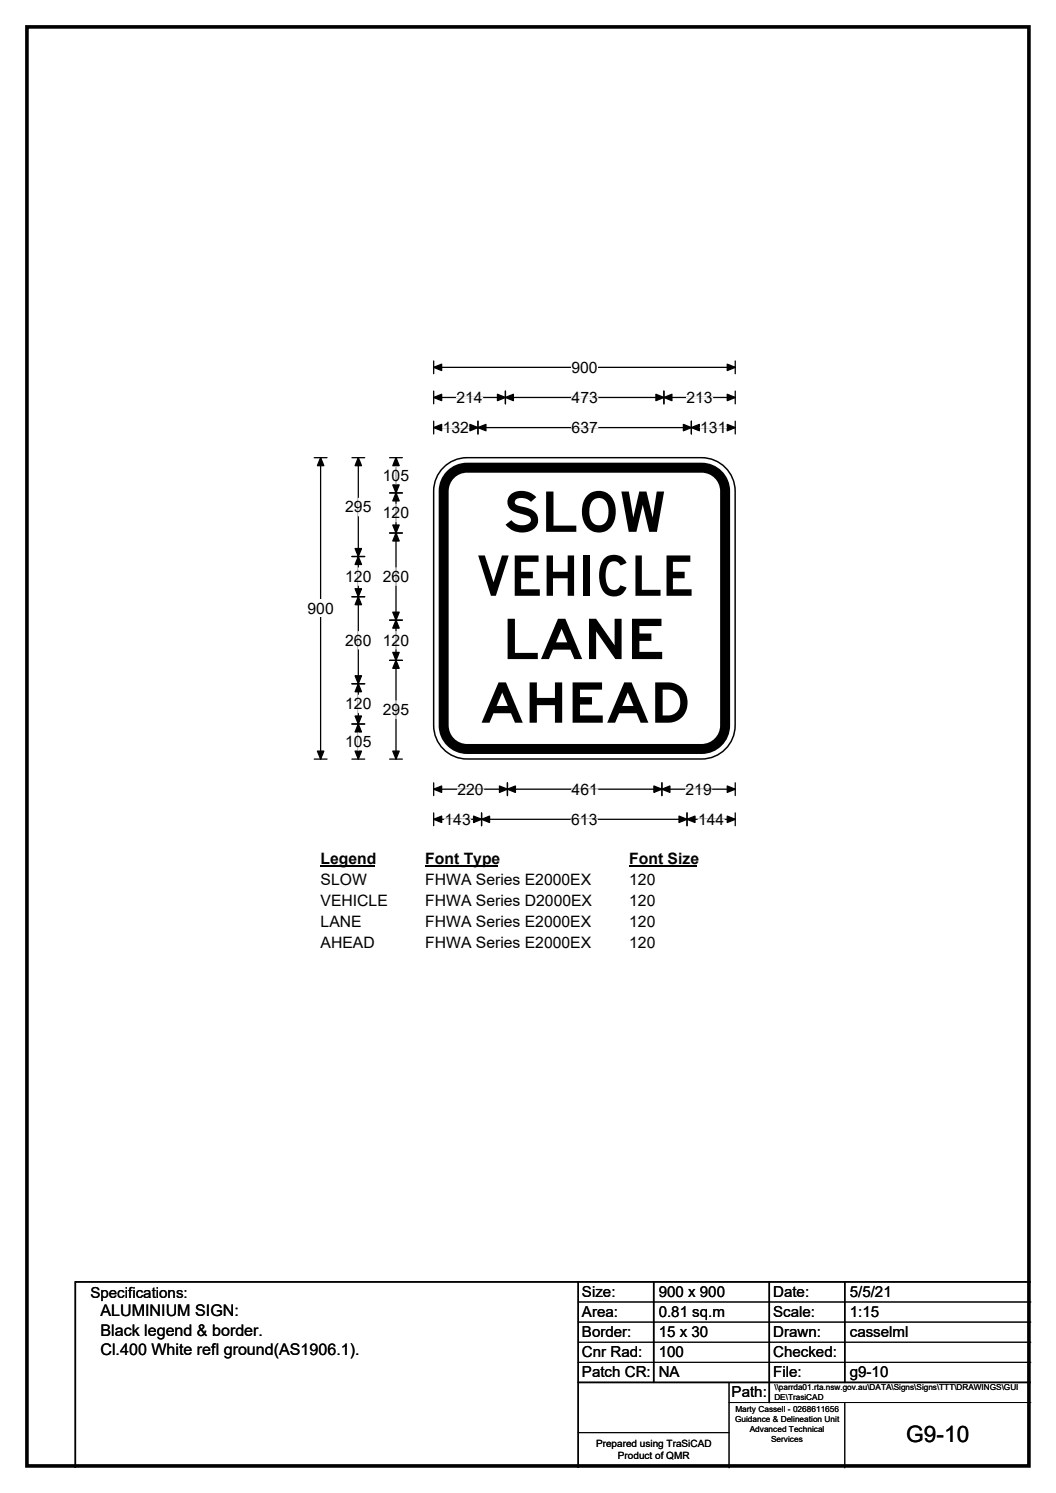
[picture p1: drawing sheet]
<svg xmlns="http://www.w3.org/2000/svg" width="210mm" height="297mm" viewBox="0 0 210 297" stroke-linecap="round" stroke-linejoin="round" font-family="sans-serif">
<path d="M5.4 5.4h199.2v286.3h-199.2z" fill="none" stroke="#000" stroke-width=".72"/>
<path d="M86.2 73.1h60M86.2 71.8v2.6M146.2 71.8v2.6" fill="none" stroke="#000" stroke-width=".25"/>
<path d="M86.2 73.1l1.6-.6v1.2zM144.6 72.5l1.6 .6-1.6 .6z" fill="#000" stroke="#000" stroke-width=".25"/>
<path d="M113.6 71.4h5.2v3.4h-5.2z" fill="#fff"/>
<g fill="none" stroke="#000" stroke-width=".25">
<path d="M86.2 79.1h60M86.2 77.8v2.5M100.5 77.8v2.5M132 77.8v2.5M146.2 77.8v2.5M62.5 91.1h2.5M63.8 91.1v59.9M86.2 83.8v2.5M86.2 85.1h60M95 83.8v2.5M137.5 83.8v2.5M146.2 83.8v2.5"/>
<path d="M62.5 151h2.5M86.2 155.7v2.6M86.2 157h60M100.9 155.7v2.6M131.6 155.7v2.6M146.2 155.7v2.6M86.2 161.7v2.6M86.2 163h60M95.8 161.7v2.6M136.6 161.7v2.6M146.2 161.7v2.6"/>
</g>
<g fill="#000" stroke="#000" stroke-width=".25">
<path d="M86.2 79.1l1.6-.7v1.3zM100.5 79.1l1.6-.7v1.3zM98.9 78.4l1.6 .7-1.6 .6zM130.4 78.4l1.6 .7-1.6 .6zM132 79.1l1.6-.7v1.3zM144.6 78.4l1.6 .7-1.6 .6zM63.8 91.1l.6 1.5h-1.3zM86.2 85.1l1.6-.7v1.3zM95 85.1l1.6-.7v1.3zM93.5 84.4l1.5 .7-1.5 .6zM135.9 84.4l1.6 .7-1.6 .6zM137.5 85.1l1.6-.7v1.3z"/>
<path d="M144.6 84.4l1.6 .7-1.6 .6zM63.1 149.4h1.3l-.6 1.6zM86.2 157l1.6-.6v1.2zM100.9 157l1.6-.6v1.2zM99.3 156.4l1.6 .6-1.6 .6zM130 156.4l1.6 .6-1.6 .6zM131.6 157l1.6-.6v1.2zM144.6 156.4l1.6 .6-1.6 .6zM86.2 163l1.6-.6v1.2zM95.8 163l1.5-.6v1.2zM94.2 162.4l1.6 .6-1.6 .6zM135 162.4l1.6 .6-1.6 .6z"/>
<path d="M136.6 163l1.6-.6v1.2zM144.6 162.4l1.6 .6-1.6 .6z"/>
</g>
<path d="M90.8 79.1h5.2M113.7 79.1h5.2M136.5 79.1h5.2M88 85.1h5.2M113.7 85.1h5.2M139.2 85.1h5.2M91 157h5.2M113.7 157h5.2M136.3 157h5.2M88.4 163h5.2M113.6 163h5.2M138.8 163h5.2" fill="none" stroke="#fff" stroke-width=".25"/>
<path d="M61.2 119.3h5.2v3.5h-5.2z" fill="#fff"/>
<g fill="none" stroke="#000" stroke-width=".25">
<path d="M70 91.1h2.5M71.2 91.1v59.9M77.5 91.1h2.5M77.5 98.1h2.5M78.7 91.1v59.9M70 110.7h2.5M70 118.7h2.5M77.5 106h2.5M70 136h2.5M77.5 123.4h2.5M77.5 131.4h2.5M70 144h2.5"/>
<path d="M70 151h2.5M77.5 151h2.5"/>
</g>
<g fill="#000" stroke="#000" stroke-width=".25">
<path d="M71.2 91.1l.7 1.5h-1.3zM78.7 98.1l.7 1.6h-1.3zM78.7 91.1l.7 1.5h-1.3zM78.1 96.5h1.3l-.7 1.6zM71.2 110.7l.7 1.6h-1.3zM70.6 117.1h1.3l-.7 1.6zM70.6 109.1h1.3l-.7 1.6zM71.2 118.7l.7 1.6h-1.3zM78.1 104.5h1.3l-.7 1.5zM78.7 106l.7 1.6h-1.3zM70.6 134.5h1.3l-.7 1.5zM71.2 136l.7 1.6h-1.3z"/>
<path d="M78.1 121.8h1.3l-.7 1.6zM78.7 123.4l.7 1.6h-1.3zM78.1 129.8h1.3l-.7 1.6zM78.7 131.4l.7 1.6h-1.3zM70.6 142.5h1.3l-.7 1.5zM71.2 144l.7 1.6h-1.3zM70.6 149.4h1.3l-.7 1.6zM78.1 149.4h1.3l-.7 1.6z"/>
</g>
<path d="M71.2 99.1v3.5M78.7 92.8v3.5M71.2 113v3.5M78.7 100.3v3.5M78.7 113v3.5M71.2 125.6v3.5M71.2 138.3v3.5M78.7 125.6v3.5M78.7 139.4v3.6M71.2 145.8v3.5" fill="none" stroke="#fff" stroke-width=".25"/>
<path d="M63.8 169h10.7v3.5h-10.7z" fill="#fff"/>
<path d="M63.8 172.3h10.7" fill="none" stroke="#000" stroke-width=".32"/>
<path d="M84.6 169h14.4v3.5h-14.4z" fill="#fff"/>
<path d="M84.6 172.3h14.4" fill="none" stroke="#000" stroke-width=".32"/>
<path d="M125.1 169h13.5v3.5h-13.5z" fill="#fff"/>
<path d="M125.1 172.3h13.5" fill="none" stroke="#000" stroke-width=".32"/>
<g fill="#fff">
<path d="M63.8 173.2h9.1v3.5h-9.1z"/>
<path d="M84.6 173.2h32.9v3.5h-32.9z"/>
<path d="M125.1 173.2h5.2v3.5h-5.2z"/>
<path d="M63.8 177.4h13.3v3.5h-13.3z"/>
<path d="M84.6 177.4h33v3.5h-33z"/>
<path d="M125.1 177.4h5.2v3.5h-5.2z"/>
<path d="M63.8 181.6h8.1v3.5h-8.1z"/>
<path d="M84.6 181.6h32.9v3.5h-32.9z"/>
<path d="M125.1 181.6h5.2v3.5h-5.2z"/>
<path d="M63.7 185.8h10.8v3.5h-10.8z"/>
<path d="M84.6 185.8h32.9v3.5h-32.9z"/>
<path d="M125.1 185.8h5.2v3.5h-5.2z"/>
</g>
<path d="M88.5 92.7a6.6 6.6 0 0 1 4.4-1.6h46.6a6.7 6.7 0 0 1 6.7 6.6v46.6a6.7 6.7 0 0 1-6.7 6.7h-46.6a6.6 6.6 0 0 1-6.7-6.7v-46.6a6.6 6.6 0 0 1 2.3-5z" fill-rule="evenodd" fill="#fff" stroke="#fff" stroke-width=".2"/>
<path d="M89.3 94.7a4.6 4.6 0 0 1 3.6-1.7h46.6a4.7 4.7 0 0 1 4.7 4.7v46.6a4.7 4.7 0 0 1-4.7 4.7h-46.6a4.7 4.7 0 0 1-4.7-4.7v-46.6a4.6 4.6 0 0 1 1.1-3z" fill="none" stroke="#000" stroke-width="2"/>
<path d="M88.5 92.7a6.6 6.6 0 0 1 4.4-1.6h46.6a6.7 6.7 0 0 1 6.7 6.6v46.6a6.7 6.7 0 0 1-6.7 6.7h-46.6a6.6 6.6 0 0 1-6.7-6.7v-46.6a6.6 6.6 0 0 1 2.3-5zM115 255v37M130 255v20M153 255v24M168 255v20M205 255h-190v37M115 275h90" fill="none" stroke="#000" stroke-width=".3"/>
<path d="M115 259h90M115 263h90M115 267h90M115 271h90M145 279h60M145 275v17M168 279v13M115 285h30" fill="none" stroke="#000" stroke-width=".2"/>
<g font-size="11.1">
<text x="100" y="105.8">SLOW</text>
<text x="94.8" y="118.5">VEHICLE</text>
<text x="99.9" y="131.1">LANE</text>
<text x="95.4" y="143.8">AHEAD</text>
</g>
<text font-size="4.5" x="180.2" y="286.9">G9-10</text>
<g font-size="3.2">
<text x="20" y="261.9">ALUMINIUM SIGN:</text>
<text x="20" y="265.7">Black legend &amp; border.</text>
<text x="20" y="269.6">Cl.400 White refl ground(AS1906.1).</text>
</g>
<g font-size="3.1">
<text x="113.6" y="74.1">900</text>
<text x="90.8" y="80.1">214</text>
<text x="113.7" y="80.1">473</text>
<text x="136.5" y="80.1">213</text>
<text x="88" y="86.1">132</text>
<text x="113.7" y="86.1">637</text>
<text x="139.2" y="86.1">131</text>
<text x="76.1" y="95.6">105</text>
<text x="68.6" y="101.9">295</text>
<text x="76.1" y="103.1">120</text>
<text x="68.6" y="115.8">120</text>
<text x="76.1" y="115.8">260</text>
<text x="61.2" y="122.1">900</text>
<text x="68.6" y="128.4">260</text>
<text x="76.1" y="128.4">120</text>
<text x="68.6" y="141.1">120</text>
<text x="76.1" y="142.2">295</text>
<text x="68.6" y="148.6">105</text>
<text x="91" y="158.1">220</text>
<text x="113.7" y="158.1">461</text>
<text x="136.3" y="158.1">219</text>
<text x="88.4" y="164.1">143</text>
<text x="113.6" y="164.1">613</text>
<text x="138.8" y="164.1">144</text>
<text x="63.8" y="171.8">Legend</text>
<text x="84.6" y="171.8">Font Type</text>
<text x="125.1" y="171.8">Font Size</text>
<text x="63.8" y="176">SLOW</text>
<text x="84.6" y="176">FHWA Series E2000EX</text>
<text x="125.1" y="176">120</text>
<text x="63.8" y="180.2">VEHICLE</text>
<text x="63.8" y="184.4">LANE</text>
<text x="84.6" y="180.2">FHWA Series D2000EX</text>
<text x="84.6" y="184.4">FHWA Series E2000EX</text>
<text x="125.1" y="180.2">120</text>
<text x="125.1" y="184.4">120</text>
<text x="63.8" y="188.6">AHEAD</text>
<text x="84.6" y="188.6">FHWA Series E2000EX</text>
<text x="125.1" y="188.6">120</text>
</g>
<g font-size="3">
<text x="115.7" y="258">Size:</text>
<text x="131" y="258">900 x 900</text>
<text x="153.7" y="258">Date:</text>
<text x="169" y="258">5/5/21</text>
<text x="18" y="258.2">Specifications:</text>
<text x="115.7" y="262">Area:</text>
<text x="131" y="262">0.81 sq.m</text>
<text x="153.7" y="262">Scale:</text>
<text x="169" y="262">1:15</text>
<text x="115.7" y="266">Border:</text>
<text x="115.7" y="270">Cnr Rad:</text>
<text x="131" y="266">15 x 30</text>
<text x="131" y="270">100</text>
<text x="153.7" y="266">Drawn:</text>
<text x="153.7" y="270">Checked:</text>
<text x="169" y="266">casselml</text>
<text x="115.7" y="274">Patch CR:</text>
<text x="131" y="274">NA</text>
<text x="153.7" y="274">File:</text>
<text x="169" y="274">g9-10</text>
<text x="145.5" y="278">Path:</text>
</g>
<g font-size="2">
<text x="118.5" y="287.8">Prepared using TraSiCAD</text>
<text x="122.9" y="290.2">Product of QMR</text>
</g>
<g font-size="1.7">
<text x="146.2" y="281">Marty Cassell - 0268611656</text>
<text x="146.2" y="283">Guidance &amp; Delineation Unit</text>
<text x="149.1" y="285">Advanced Technical</text>
<text x="153.3" y="287">Services</text>
</g>
<g font-size="1.6">
<text x="154" y="276.6">\\parrda01.rta.nsw.gov.au\DATA\Signs\Signs\TTT\DRAWINGS\GUI</text>
<text x="154" y="278.5">DE\TrasiCAD</text>
</g>
</svg>
